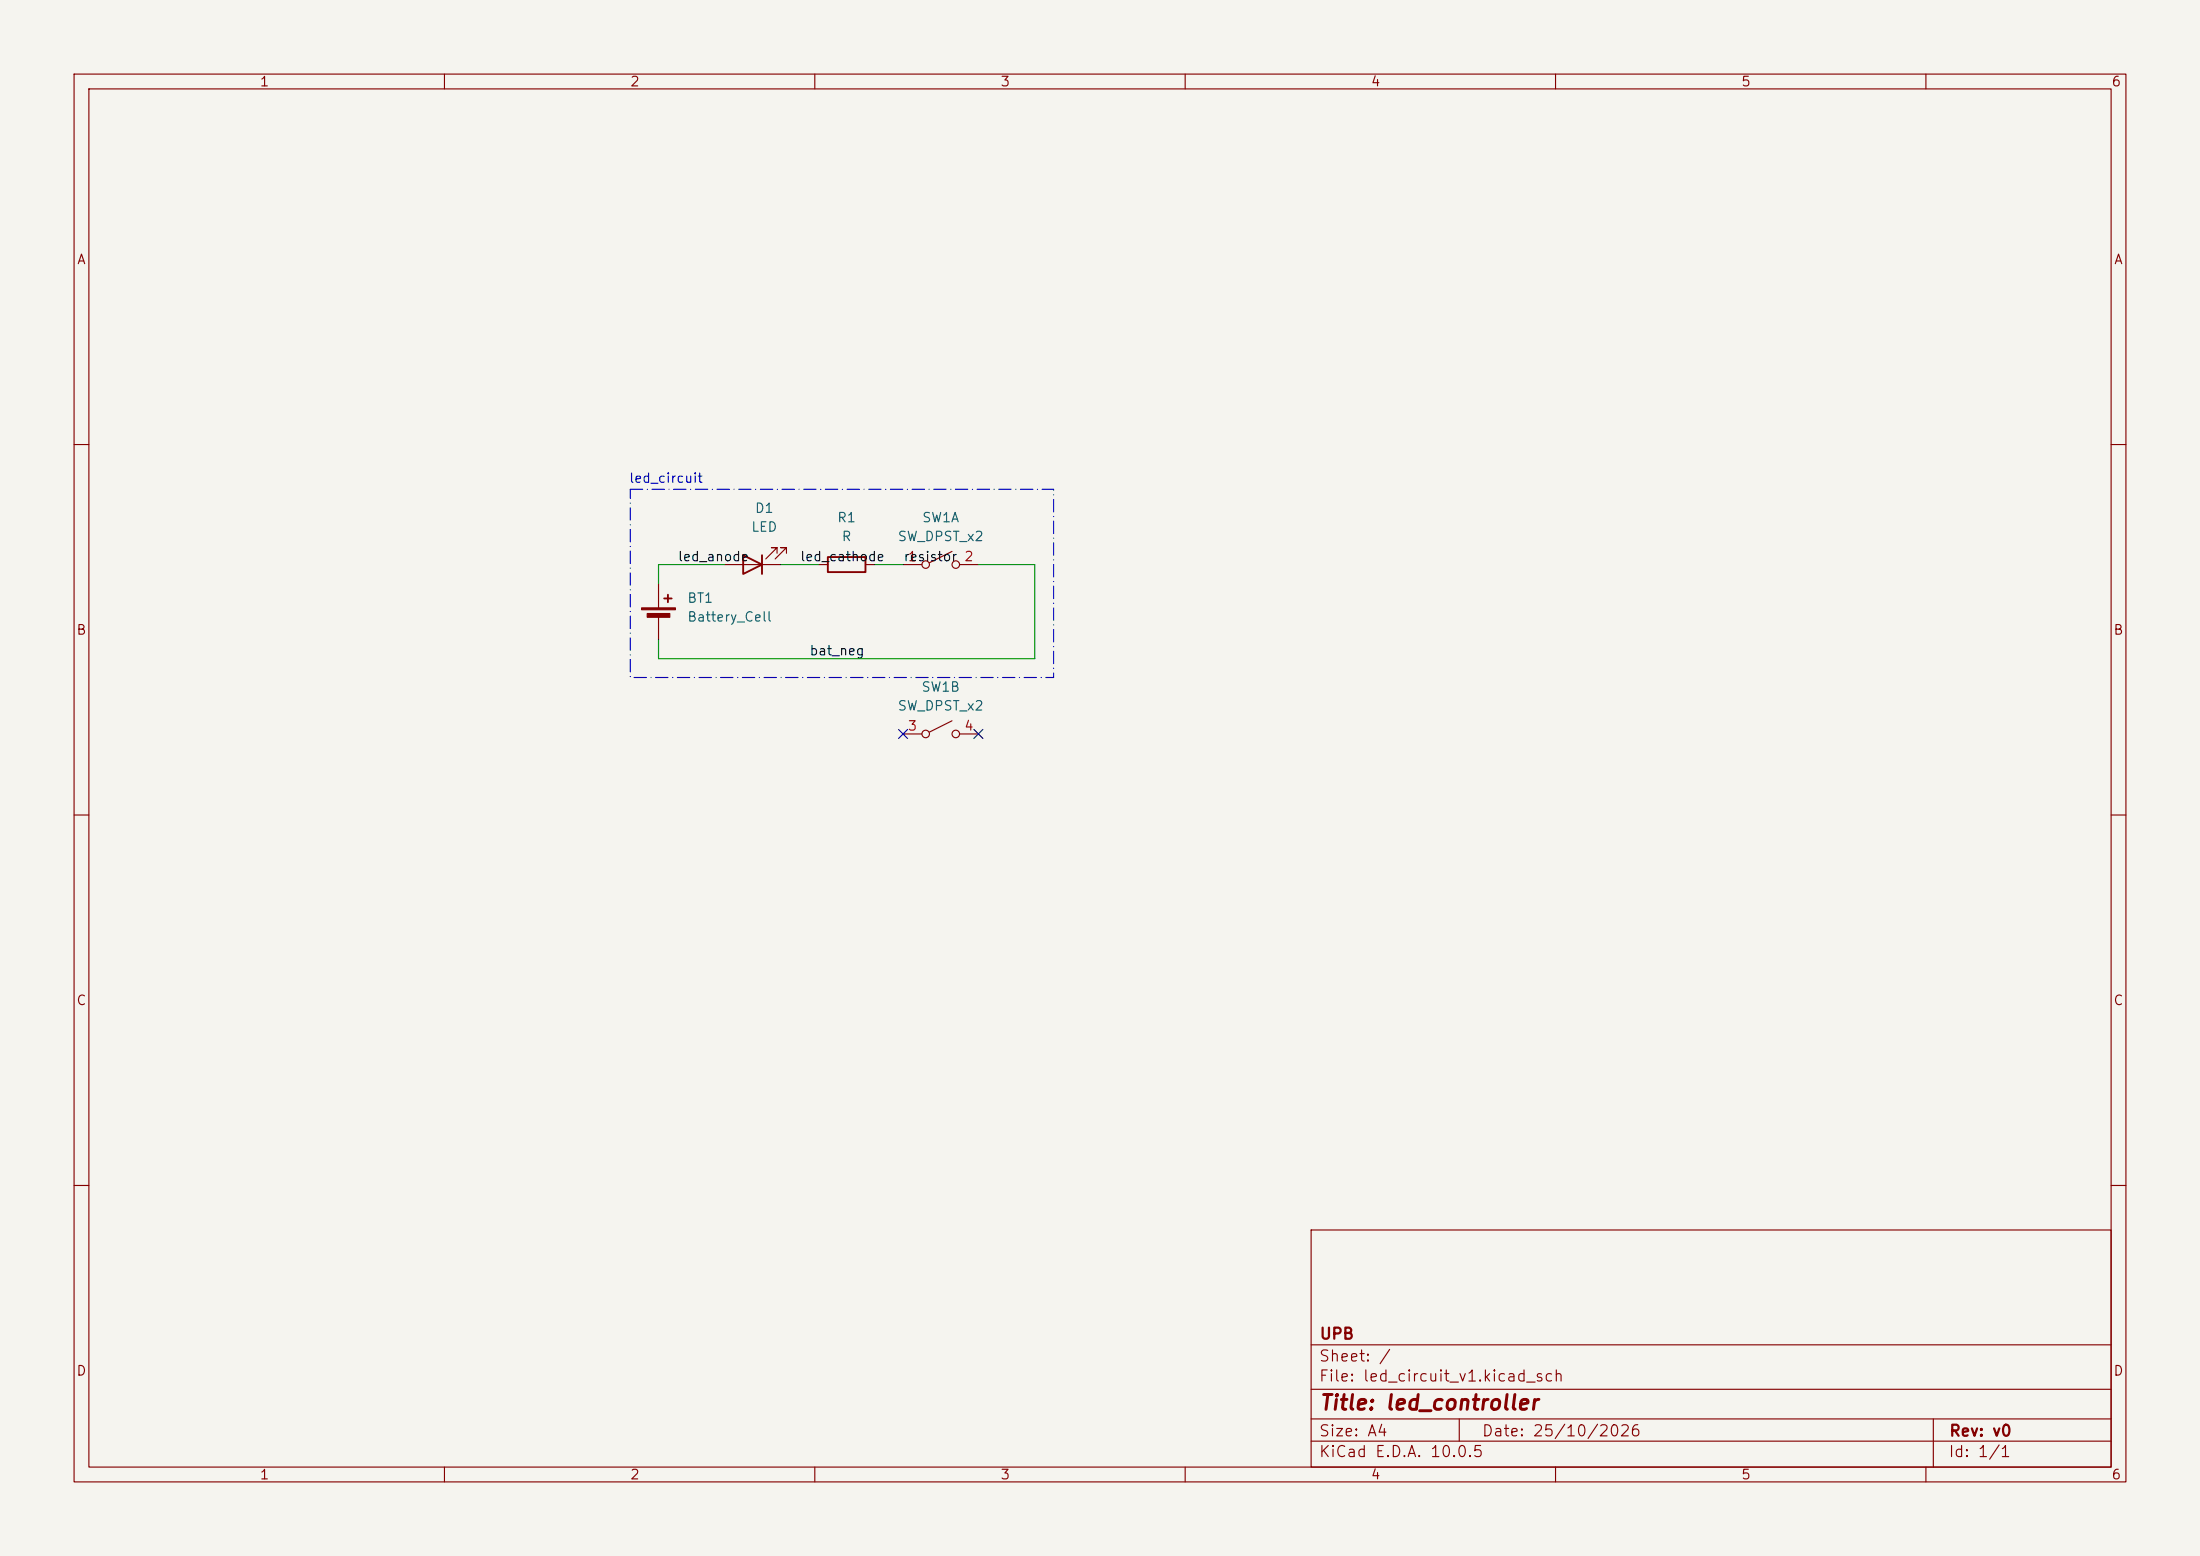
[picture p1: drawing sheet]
(kicad_sch
 (version 20260306)
 (generator "eeschema")
 (generator_version "10.0")
 (paper "A4")
 (title_block
  (title "led_controller")
  (date "25/10/2026")
  (rev "v0")
  (company "UPB"))
 (lib_symbols
  (symbol "Device:Battery_Cell"
   (pin_numbers (hide yes))
   (pin_names
    (offset 0) (hide yes)) (exclude_from_sim no) (in_bom yes) (on_board yes)
   (in_pos_files yes)
   (duplicate_pin_numbers_are_jumpers no)
   (property "Reference" "BT" (at 2.54 2.54 0) (show_name no) (do_not_autoplace no) (effects (font (size 1.27 1.27)) (justify left)))
   (property "Value" "Battery_Cell" (at 2.54 0 0) (show_name no) (do_not_autoplace no) (effects (font (size 1.27 1.27)) (justify left)))
   (property "Footprint" "" (at 0 1.524 90) (show_name no) (do_not_autoplace no) (hide yes) (effects (font (size 1.27 1.27))))
   (property "Datasheet" "" (at 0 1.524 90) (show_name no) (do_not_autoplace no) (hide yes) (effects (font (size 1.27 1.27))))
   (property "Description" "Single-cell battery" (at 0 0 0) (show_name no) (do_not_autoplace no) (hide yes) (effects (font (size 1.27 1.27))))
   (property "Sim.Device" "V" (at 0 0 0) (show_name no) (do_not_autoplace no) (hide yes) (effects (font (size 1.27 1.27))))
   (property "Sim.Type" "DC" (at 0 0 0) (show_name no) (do_not_autoplace no) (hide yes) (effects (font (size 1.27 1.27))))
   (property "Sim.Pins" "1=+ 2=-" (at 0 0 0) (show_name no) (do_not_autoplace no) (hide yes) (effects (font (size 1.27 1.27))))
   (symbol "Battery_Cell_0_1"
    (rectangle (start -2.286 1.778) (end 2.286 1.524) (stroke (width 0) (type default)) (fill (type outline)))
    (rectangle (start -1.524 1.016) (end 1.524 0.508) (stroke (width 0) (type default)) (fill (type outline)))
    (polyline (pts (xy 0 1.778) (xy 0 2.54)) (stroke (width 0) (type default)) (fill (type none)))
    (polyline (pts (xy 0 0.762) (xy 0 0)) (stroke (width 0) (type default)) (fill (type none)))
    (polyline (pts (xy 0.762 3.048) (xy 1.778 3.048)) (stroke (width 0.254) (type default)) (fill (type none)))
    (polyline (pts (xy 1.27 3.556) (xy 1.27 2.54)) (stroke (width 0.254) (type default)) (fill (type none))))
   (symbol "Battery_Cell_1_1"
    (pin passive line (at 0 5.08 270) (length 2.54) (name "+" (effects (font (size 1.27 1.27)))) (number "1" (effects (font (size 1.27 1.27)))))
    (pin passive line (at 0 -2.54 90) (length 2.54) (name "-" (effects (font (size 1.27 1.27)))) (number "2" (effects (font (size 1.27 1.27))))))
   (embedded_fonts no))
  (symbol "Device:LED"
   (pin_numbers (hide yes))
   (pin_names
    (offset 1.016) (hide yes)) (exclude_from_sim no) (in_bom yes) (on_board yes)
   (in_pos_files yes)
   (duplicate_pin_numbers_are_jumpers no)
   (property "Reference" "D" (at 0 2.54 0) (show_name no) (do_not_autoplace no) (effects (font (size 1.27 1.27))))
   (property "Value" "LED" (at 0 -2.54 0) (show_name no) (do_not_autoplace no) (effects (font (size 1.27 1.27))))
   (property "Footprint" "" (at 0 0 0) (show_name no) (do_not_autoplace no) (hide yes) (effects (font (size 1.27 1.27))))
   (property "Datasheet" "" (at 0 0 0) (show_name no) (do_not_autoplace no) (hide yes) (effects (font (size 1.27 1.27))))
   (property "Description" "Light emitting diode" (at 0 0 0) (show_name no) (do_not_autoplace no) (hide yes) (effects (font (size 1.27 1.27))))
   (property "Sim.Pins" "1=K 2=A" (at 0 0 0) (show_name no) (do_not_autoplace no) (hide yes) (effects (font (size 1.27 1.27))))
   (symbol "LED_0_1"
    (polyline (pts (xy -3.048 -0.762) (xy -4.572 -2.286) (xy -3.81 -2.286) (xy -4.572 -2.286) (xy -4.572 -1.524)) (stroke (width 0) (type default)) (fill (type none)))
    (polyline (pts (xy -1.778 -0.762) (xy -3.302 -2.286) (xy -2.54 -2.286) (xy -3.302 -2.286) (xy -3.302 -1.524)) (stroke (width 0) (type default)) (fill (type none)))
    (polyline (pts (xy -1.27 0) (xy 1.27 0)) (stroke (width 0) (type default)) (fill (type none)))
    (polyline (pts (xy -1.27 -1.27) (xy -1.27 1.27)) (stroke (width 0.254) (type default)) (fill (type none)))
    (polyline (pts (xy 1.27 -1.27) (xy 1.27 1.27) (xy -1.27 0) (xy 1.27 -1.27)) (stroke (width 0.254) (type default)) (fill (type none))))
   (symbol "LED_1_1"
    (pin passive line (at -3.81 0 0) (length 2.54) (name "K" (effects (font (size 1.27 1.27)))) (number "1" (effects (font (size 1.27 1.27)))))
    (pin passive line (at 3.81 0 180) (length 2.54) (name "A" (effects (font (size 1.27 1.27)))) (number "2" (effects (font (size 1.27 1.27))))))
   (embedded_fonts no))
  (symbol "Device:R"
   (pin_numbers (hide yes))
   (pin_names
    (offset 0)) (exclude_from_sim no) (in_bom yes) (on_board yes)
   (in_pos_files yes)
   (duplicate_pin_numbers_are_jumpers no)
   (property "Reference" "R" (at 2.032 0 90) (show_name no) (do_not_autoplace no) (effects (font (size 1.27 1.27))))
   (property "Value" "R" (at 0 0 90) (show_name no) (do_not_autoplace no) (effects (font (size 1.27 1.27))))
   (property "Footprint" "" (at -1.778 0 90) (show_name no) (do_not_autoplace no) (hide yes) (effects (font (size 1.27 1.27))))
   (property "Datasheet" "" (at 0 0 0) (show_name no) (do_not_autoplace no) (hide yes) (effects (font (size 1.27 1.27))))
   (property "Description" "Resistor" (at 0 0 0) (show_name no) (do_not_autoplace no) (hide yes) (effects (font (size 1.27 1.27))))
   (symbol "R_0_1"
    (rectangle (start -1.016 -2.54) (end 1.016 2.54) (stroke (width 0.254) (type default)) (fill (type none))))
   (symbol "R_1_1"
    (pin passive line (at 0 3.81 270) (length 1.27) (name "" (effects (font (size 1.27 1.27)))) (number "1" (effects (font (size 1.27 1.27)))))
    (pin passive line (at 0 -3.81 90) (length 1.27) (name "" (effects (font (size 1.27 1.27)))) (number "2" (effects (font (size 1.27 1.27))))))
   (embedded_fonts no))
  (symbol "Switch:SW_DPST_x2"
   (pin_names
    (offset 0) (hide yes)) (exclude_from_sim no) (in_bom yes) (on_board yes)
   (in_pos_files yes)
   (duplicate_pin_numbers_are_jumpers no)
   (property "Reference" "SW" (at 0 3.175 0) (show_name no) (do_not_autoplace no) (effects (font (size 1.27 1.27))))
   (property "Value" "SW_DPST_x2" (at 0 -2.54 0) (show_name no) (do_not_autoplace no) (effects (font (size 1.27 1.27))))
   (property "Footprint" "" (at 0 0 0) (show_name no) (do_not_autoplace no) (hide yes) (effects (font (size 1.27 1.27))))
   (property "Datasheet" "" (at 0 0 0) (show_name no) (do_not_autoplace no) (hide yes) (effects (font (size 1.27 1.27))))
   (property "Description" "Single Pole Single Throw (SPST) switch, separate symbol" (at 0 0 0) (show_name no) (do_not_autoplace no) (hide yes) (effects (font (size 1.27 1.27))))
   (symbol "SW_DPST_x2_0_0"
    (circle (center -2.032 0) (radius 0.508) (stroke (width 0) (type default)) (fill (type none)))
    (polyline (pts (xy -1.524 0.254) (xy 1.524 1.778)) (stroke (width 0) (type default)) (fill (type none)))
    (circle (center 2.032 0) (radius 0.508) (stroke (width 0) (type default)) (fill (type none))))
   (symbol "SW_DPST_x2_1_1"
    (pin passive line (at -5.08 0 0) (length 2.54) (name "A" (effects (font (size 1.27 1.27)))) (number "1" (effects (font (size 1.27 1.27)))))
    (pin passive line (at 5.08 0 180) (length 2.54) (name "B" (effects (font (size 1.27 1.27)))) (number "2" (effects (font (size 1.27 1.27))))))
   (symbol "SW_DPST_x2_2_1"
    (pin passive line (at -5.08 0 0) (length 2.54) (name "A" (effects (font (size 1.27 1.27)))) (number "3" (effects (font (size 1.27 1.27)))))
    (pin passive line (at 5.08 0 180) (length 2.54) (name "B" (effects (font (size 1.27 1.27)))) (number "4" (effects (font (size 1.27 1.27))))))
   (embedded_fonts no)))
 (rectangle
  (start 85.09 66.04)
  (end 142.24 91.44)
  (stroke (width 0) (type dash_dot))
  (fill (type none)))
 (text "led_circuit\n"
  (exclude_from_sim no)
  (at 89.916 64.77 0)
  (effects (font (size 1.27 1.27))))
 (wire
  (pts (xy 88.9 78.74) (xy 88.9 76.2))
  (stroke (width 0) (type default)))
 (wire
  (pts (xy 139.7 76.2) (xy 139.7 88.9))
  (stroke (width 0) (type default)))
 (wire
  (pts (xy 88.9 76.2) (xy 97.79 76.2))
  (stroke (width 0) (type default)))
 (wire
  (pts (xy 105.41 76.2) (xy 110.49 76.2))
  (stroke (width 0) (type default)))
 (wire
  (pts (xy 132.08 76.2) (xy 139.7 76.2))
  (stroke (width 0) (type default)))
 (wire
  (pts (xy 118.11 76.2) (xy 121.92 76.2))
  (stroke (width 0) (type default)))
 (wire
  (pts (xy 139.7 88.9) (xy 88.9 88.9))
  (stroke (width 0) (type default)))
 (wire
  (pts (xy 88.9 86.36) (xy 88.9 88.9))
  (stroke (width 0) (type default)))
 (label "resistor"
  (at 121.92 76.2 0)
  (effects (font (size 1.27 1.27)) (justify left bottom)))
 (label "led_anode"
  (at 91.44 76.2 0)
  (effects (font (size 1.27 1.27)) (justify left bottom)))
 (label "bat_neg"
  (at 109.22 88.9 0)
  (effects (font (size 1.27 1.27)) (justify left bottom)))
 (label "led_cathode"
  (at 107.95 76.2 0)
  (effects (font (size 1.27 1.27)) (justify left bottom)))
 (no_connect
  (at 121.92 99.06))
 (no_connect
  (at 132.08 99.06))
 (symbol
  (lib_id "Switch:SW_DPST_x2")
  (at 127 99.06 0)
  (unit 2)
  (body_style 1)
  (exclude_from_sim no)
  (in_bom yes)
  (on_board yes)
  (in_pos_files yes)
  (dnp no)
  (fields_autoplaced yes)
  (property "Reference" "SW1" (at 127 92.71 0) (show_name no) (do_not_autoplace no) (effects (font (size 1.27 1.27))))
  (property "Value" "SW_DPST_x2" (at 127 95.25 0) (show_name no) (do_not_autoplace no) (effects (font (size 1.27 1.27))))
  (property "Footprint" "Button_Switch_THT:Push_E-Switch_KS01Q01" (at 127 99.06 0) (hide yes) (show_name no) (do_not_autoplace no) (effects (font (size 1.27 1.27))))
  (property "Datasheet" "" (at 127 99.06 0) (hide yes) (show_name no) (do_not_autoplace no) (effects (font (size 1.27 1.27))))
  (property "Description" "Single Pole Single Throw (SPST) switch, separate symbol" (at 127 99.06 0) (hide yes) (show_name no) (do_not_autoplace no) (effects (font (size 1.27 1.27))))
  (pin "3")
  (pin "4"))
 (symbol
  (lib_id "Switch:SW_DPST_x2")
  (at 127 76.2 0)
  (unit 1)
  (body_style 1)
  (exclude_from_sim no)
  (in_bom yes)
  (on_board yes)
  (in_pos_files yes)
  (dnp no)
  (fields_autoplaced yes)
  (property "Reference" "SW1" (at 127 69.85 0) (show_name no) (do_not_autoplace no) (effects (font (size 1.27 1.27))))
  (property "Value" "SW_DPST_x2" (at 127 72.39 0) (show_name no) (do_not_autoplace no) (effects (font (size 1.27 1.27))))
  (property "Footprint" "Button_Switch_THT:Push_E-Switch_KS01Q01" (at 127 76.2 0) (hide yes) (show_name no) (do_not_autoplace no) (effects (font (size 1.27 1.27))))
  (property "Datasheet" "" (at 127 76.2 0) (hide yes) (show_name no) (do_not_autoplace no) (effects (font (size 1.27 1.27))))
  (property "Description" "Single Pole Single Throw (SPST) switch, separate symbol" (at 127 76.2 0) (hide yes) (show_name no) (do_not_autoplace no) (effects (font (size 1.27 1.27))))
  (pin "1")
  (pin "3")
  (pin "2")
  (pin "4"))
 (symbol
  (lib_id "Device:R")
  (at 114.3 76.2 270)
  (unit 1)
  (body_style 1)
  (exclude_from_sim no)
  (in_bom yes)
  (on_board yes)
  (in_pos_files yes)
  (dnp no)
  (fields_autoplaced yes)
  (property "Reference" "R1" (at 114.3 69.85 90) (show_name no) (do_not_autoplace no) (effects (font (size 1.27 1.27))))
  (property "Value" "R" (at 114.3 72.39 90) (show_name no) (do_not_autoplace no) (effects (font (size 1.27 1.27))))
  (property "Footprint" "Resistor_THT:R_Axial_DIN0207_L6.3mm_D2.5mm_P10.16mm_Horizontal" (at 114.3 74.422 90) (hide yes) (show_name no) (do_not_autoplace no) (effects (font (size 1.27 1.27))))
  (property "Datasheet" "" (at 114.3 76.2 0) (hide yes) (show_name no) (do_not_autoplace no) (effects (font (size 1.27 1.27))))
  (property "Description" "Resistor" (at 114.3 76.2 0) (hide yes) (show_name no) (do_not_autoplace no) (effects (font (size 1.27 1.27))))
  (pin "1")
  (pin "2"))
 (symbol
  (lib_id "Device:Battery_Cell")
  (at 88.9 83.82 0)
  (unit 1)
  (body_style 1)
  (exclude_from_sim no)
  (in_bom yes)
  (on_board yes)
  (in_pos_files yes)
  (dnp no)
  (fields_autoplaced yes)
  (property "Reference" "BT1" (at 92.71 80.7084 0) (show_name no) (do_not_autoplace no) (effects (font (size 1.27 1.27)) (justify left)))
  (property "Value" "Battery_Cell" (at 92.71 83.2484 0) (show_name no) (do_not_autoplace no) (effects (font (size 1.27 1.27)) (justify left)))
  (property "Footprint" "Battery:BatteryHolder_Keystone_1058_1x2032" (at 88.9 82.296 90) (hide yes) (show_name no) (do_not_autoplace no) (effects (font (size 1.27 1.27))))
  (property "Datasheet" "" (at 88.9 82.296 90) (hide yes) (show_name no) (do_not_autoplace no) (effects (font (size 1.27 1.27))))
  (property "Description" "Single-cell battery" (at 88.9 83.82 0) (hide yes) (show_name no) (do_not_autoplace no) (effects (font (size 1.27 1.27))))
  (property "Sim.Device" "V" (at 88.9 83.82 0) (hide yes) (show_name no) (do_not_autoplace no) (effects (font (size 1.27 1.27))))
  (property "Sim.Type" "DC" (at 88.9 83.82 0) (hide yes) (show_name no) (do_not_autoplace no) (effects (font (size 1.27 1.27))))
  (property "Sim.Pins" "1=+ 2=-" (at 88.9 83.82 0) (hide yes) (show_name no) (do_not_autoplace no) (effects (font (size 1.27 1.27))))
  (pin "1")
  (pin "2"))
 (symbol
  (lib_id "Device:LED")
  (at 101.6 76.2 180)
  (unit 1)
  (body_style 1)
  (exclude_from_sim no)
  (in_bom yes)
  (on_board yes)
  (in_pos_files yes)
  (dnp no)
  (fields_autoplaced yes)
  (property "Reference" "D1" (at 103.1875 68.58 0) (show_name no) (do_not_autoplace no) (effects (font (size 1.27 1.27))))
  (property "Value" "LED" (at 103.1875 71.12 0) (show_name no) (do_not_autoplace no) (effects (font (size 1.27 1.27))))
  (property "Footprint" "LED_THT:LED_D5.0mm" (at 101.6 76.2 0) (hide yes) (show_name no) (do_not_autoplace no) (effects (font (size 1.27 1.27))))
  (property "Datasheet" "" (at 101.6 76.2 0) (hide yes) (show_name no) (do_not_autoplace no) (effects (font (size 1.27 1.27))))
  (property "Description" "Light emitting diode" (at 101.6 76.2 0) (hide yes) (show_name no) (do_not_autoplace no) (effects (font (size 1.27 1.27))))
  (property "Sim.Pins" "1=K 2=A" (at 101.6 76.2 0) (hide yes) (show_name no) (do_not_autoplace no) (effects (font (size 1.27 1.27))))
  (pin "1")
  (pin "2"))
 (sheet_instances
  (path ""
   (page "1")))
 (embedded_fonts no))
